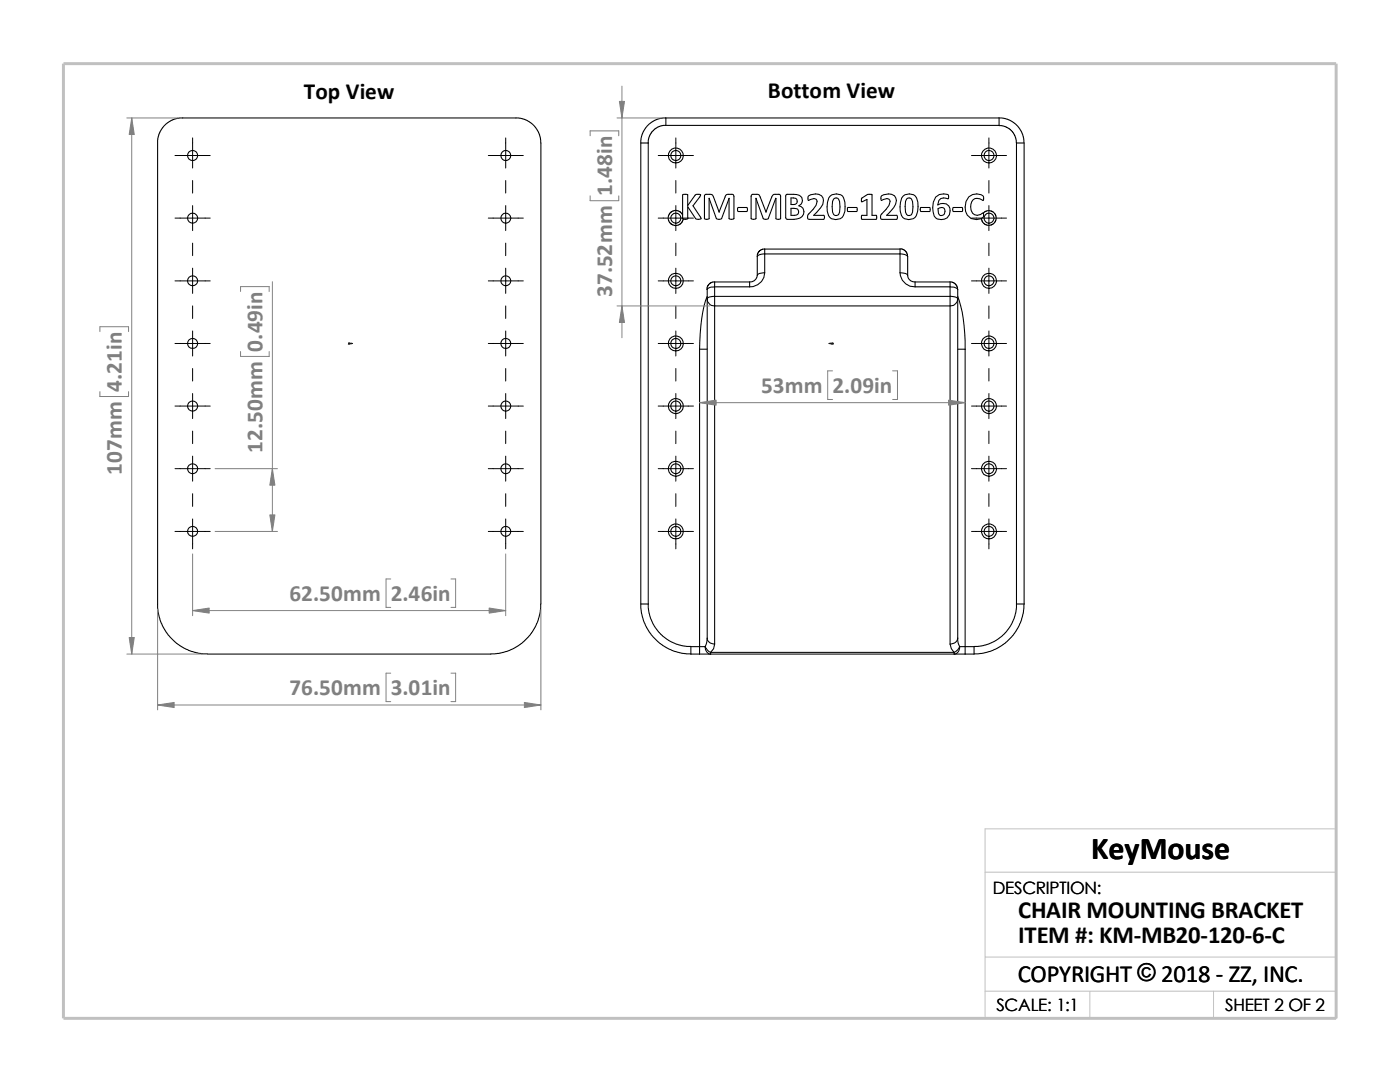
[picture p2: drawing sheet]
<svg xmlns="http://www.w3.org/2000/svg" width="279mm" height="216mm" viewBox="0 0 279 216" stroke-linecap="round" stroke-linejoin="round" font-family="sans-serif">
<path d="M196.6 174h70.1M196.6 191h70.1M196.6 197.8h70.1M217.5 197.8v5.4M242.2 197.8v5.4M26.8 203.2h239.9v-37.8h-70.1v37.8" fill="none" stroke="#c0c0c0" stroke-width=".2"/>
<path d="M12.7 12.7h254v190.5h-254z" fill="none" stroke="#c0c0c0" stroke-width=".59"/>
<g fill="none" stroke="#000" stroke-width=".21">
<path d="M31.5 28.5l.2-1.6 .9-1.7 1.5-1.1 1.7-.6h67.7l1.8 .6 1.4 1.1 1 1.7 .2 1.6v92M31.5 28.5v92.9l.4 2.3 .7 1.5 .9 1.5 1.4 1.4 1.8 1.2 1.6 .7 1.5 .4 1.6 .1M127.9 28.5v92M127.9 28.5h1.5M129.4 28.5v92M132.9 23.5l-.9 .1-1.1 .3-1.1 .7-.7 .6-1 1.7-.2 1.6M132.9 23.5h66.5M132.9 25h-.6l-.9 .3-1.1 .8-.8 1.3-.1 1.1M132.9 23.5v1.5M136.3 38.9h.9v2.1l1.7-2.2 .9 .1-.1 .4-1.4 1.8 1.6 2.5-.5 .2-.5-.1-1.7-2.5v2.5a.66 .66 0 0 1-1-.1zM141.5 39.6v4a.76 .76 0 0 1-.9 0v-4.6l.2-.2 1.4 .1 1.3 3.4M141.5 39.6l1.5 4a.91 .91 0 0 0 1 0l1.5-4"/>
<path d="M141.5 39.6h.1M145.5 39.6v4a.8 .8 0 0 0 1 0v-4.4l-.3-.4h-.8a.57 .57 0 0 0-.7 .5l-1.2 3M145.5 39.6h.1M150.9 39.6l1.4 4a.85 .85 0 0 0 1 0l1.6-4v4a.76 .76 0 0 0 .9 0v-4.6l-.2-.2h-.9a.63 .63 0 0 0-.7 .5l-1.1 3M150.9 39.6v4l-.5 .2-.5-.1v-4.5l.3-.4h1.1l.2 .1 1.4 3.4M150.9 39.6h.1M156.9 38.8h.2a3.3 3.3 0 0 1 2.7 .4 1.13 1.13 0 0 1-.4 1.9 1.33 1.33 0 0 1 1 1.4 1.33 1.33 0 0 1-1.4 1.2l-1.9 .1-.3-.2v-4.5zM157.9 39.5l.9 .1a.67 .67 0 0 1 .3 .8 .67 .67 0 0 1-.7 .4h-.5zM161.4 39.1a2.1 2.1 0 0 1 2.9 .4v.5a4.8 4.8 0 0 1-1.9 3h2a.56 .56 0 0 1 0 .8l-3.2-.1a.91 .91 0 0 1 .2-1l1.5-1.7 .2-.8a.58 .58 0 0 0-.7-.6l-1.1 .4-.1-.7zM165.7 39.2a1.72 1.72 0 0 1 1.8-.5 1.72 1.72 0 0 1 1.1 1.6 3.2 3.2 0 0 1-.9 3.3 1.71 1.71 0 0 1-2.6-1.4 4.2 4.2 0 0 1 .6-3zM166.4 39.7a.66 .66 0 0 1 .9 0 4.3 4.3 0 0 1 0 3.1 .72 .72 0 0 1-.9 0 4.2 4.2 0 0 1 0-3.1zM172 39.6l1.1-.8h.9v4.2h.9l.1 .6-.2 .2-2.8-.1v-.7h1v-3.2l-1 .5z"/>
<path d="M175.9 39.1a2.37 2.37 0 0 1 2.6 0 1.74 1.74 0 0 1-.1 2.3l-1.4 1.6h1.9a.56 .56 0 0 1 0 .8l-3.1-.1a.91 .91 0 0 1 .2-1l1.4-1.7 .2-.8a.58 .58 0 0 0-.6-.6l-1.1 .4-.1-.7zM180.2 39.2a1.72 1.72 0 0 1 1.9-.5 1.72 1.72 0 0 1 1.1 1.6 4.3 4.3 0 0 1-.6 3.1 1.74 1.74 0 0 1-1.9 .4 1.74 1.74 0 0 1-1-1.6 4.2 4.2 0 0 1 .5-3zM180.9 39.7a.66 .66 0 0 1 1 0 4.3 4.3 0 0 1 0 3.1 .72 .72 0 0 1-1 0 4.2 4.2 0 0 1 0-3.1zM186.7 39.3a2.28 2.28 0 0 1 2.6-.4v.6l-.1 .2a1.46 1.46 0 0 0-1.8 .3l-.2 .9a1.54 1.54 0 0 1 1.9 0 1.54 1.54 0 0 1 .4 1.9 1.81 1.81 0 0 1-3.1 .3 4.3 4.3 0 0 1 .3-3.8zM193.3 39.3a2.08 2.08 0 0 1 3 0l-.1 .7a1.47 1.47 0 0 0-1.7-.3 1.47 1.47 0 0 0-.8 1.6 1.42 1.42 0 0 0 .8 1.5 1.42 1.42 0 0 0 1.7-.3h.1a.77 .77 0 0 1-.5 1.1 2.24 2.24 0 0 1-3.2-2.3l.2-1.1zM199.4 23.5v1.5h-66.5M199.4 23.5l.9 .1 1 .3 .8 .4 .9 .8 1 1.5 .3 1v.9M199.4 25.1l1.3 .2 1.1 .7 .7 1 .4 1.5M202.9 28.5v92M202.9 28.5h1.5v92M136.2 42.8l-.5-.6-.3-.1-.9-.1-.9 .6-.3 1.1 .5 .9 .9 .4 1-.3 .4-.3 .3-.7M141.1 59.6a1.45 1.45 0 0 0 1.5 1.4"/>
<path d="M141.1 59.1a30.9 30.9 0 0 0-1.5 10.6M141.1 59.6v67.7M142.6 56.3h-.6l-.5 .4-.3 .4-.1 .7M142.6 56.3v.9M142.6 59.1a1.36 1.36 0 0 0-1.5 .5M142.6 59.1v1.9M142.6 57.2a1.46 1.46 0 0 0-1.5 .6v1.8M142.6 56.3h7M142.6 59.1h47M142.6 57.2h7M142.6 57.2v1.9M143.5 42.3h.1"/>
<path d="M147.2 41.5l1.8-.1a.56 .56 0 0 1 0 .8h-1.7l-.1-.2zM149.6 56.3v.9M151.1 55a1.44 1.44 0 0 1-1.5 1.3M151.1 51.2v3.7a1.36 1.36 0 0 1 1.5-.5M152.6 49.7l-.7 .1-.4 .4-.3 .5-.1 .5M152.6 49.7v1M152.6 50.7a1.59 1.59 0 0 0-1.5 .5M152.6 49.7h27v1M152.6 54.4a2.86 2.86 0 0 1-3 2.8M152.6 50.7v3.7M152.6 50.7h27M152.9 42.3h.1"/>
<path d="M157.9 41.6l1.1 .1a.71 .71 0 0 1 .3 .8 .71 .71 0 0 1-.7 .5h-.7zM169.2 41.4h1.7a.56 .56 0 0 1 0 .8h-1.7zM179.6 49.7h.6l.4 .3 .4 .5 .1 .7M179.6 54.4a1.5 1.5 0 0 1 1.5 .5M179.6 50.7a1.77 1.77 0 0 1 1.5 .5M179.6 54.4a2.89 2.89 0 0 0 3 2.8M179.6 50.7v3.7M181.1 54.9a1.36 1.36 0 0 0 1.5 1.4M181.1 51.2v3.7M182.6 56.3h7M182.6 57.2h7M182.6 56.3v.9"/>
<path d="M183.7 41.5l1.8-.1a.56 .56 0 0 1 0 .8h-1.7zM187.2 41.7a.82 .82 0 0 1 1.4 .2l-.1 .8a.66 .66 0 0 1-1.1 0zM189.6 56.3v.9M189.6 59.1v1.9M189.6 57.2v1.9M189.6 56.3h.6l.4 .3 .4 .5 .1 .7M189.6 59.1a1.5 1.5 0 0 1 1.5 .5M189.6 57.2a1.61 1.61 0 0 1 1.5 .6M190.2 41.5l1.7-.1a.56 .56 0 0 1 0 .8h-1.7zM191.1 57.8v1.8M191.1 59.1a29.7 29.7 0 0 1 1.5 10.6M191.1 59.6a1.53 1.53 0 0 1-1.5 1.4"/>
<path d="M191.1 59.6v67.7M196.3 42.5l.3-.3 .5-.2 1 .2 .6 .7v1.2l-.6 .7-1 .2-.5-.2-.5-.4-.2-.8M139.6 69.7v59.3M139.6 69.7h1.5M142.6 61v67.5M142.6 61h47M189.6 61v67.5M191.1 69.7h1.5M192.6 69.7v59.3M107.9 120.5l-.1 1.6-.4 1.6-.6 1.5-1 1.5-1.7 1.7-1.4 .9-1.6 .7-1.6 .4-1.5 .1h-56.6M127.9 120.5h1.5M127.9 120.5l.1 1.8 .6 2 .9 1.8 1.1 1.2 1.7 1.5 1.7 1 2 .5 1.9 .2"/>
<path d="M129.4 120.5l.1 1.5 .4 1.5 .7 1.5 1.2 1.5 1.6 1.3 1.5 .7 1.5 .4 1.5 .1M137.9 130.5h1.7M139.6 129h-1.7v1.5M139.6 130.5h2.2M139.6 129h1.1M139.6 129v1.5M140.7 129l.5 .7 .6 .5M140.7 129a1.35 1.35 0 0 0 1.1 1.5M141.1 127.3a1.33 1.33 0 0 0 1.5 1.2M141.1 127.3l-.1 1-.3 .7M141.8 130.5h48.6M141.8 130.2h48.6"/>
<path d="M141.8 130.2v.3M142.6 128.5l-.2 1-.6 .7M189.6 128.5l.3 1 .5 .7M190.4 130.5h2.2M190.4 130.2v.3M191.1 127.3l.1 1 .3 .7M191.1 127.3a1.4 1.4 0 0 1-1.5 1.2M191.5 129h1.1M191.5 129a1.99 1.99 0 0 1-1.1 1.2M191.5 129a1.27 1.27 0 0 1-1.1 1.5M192.6 129h1.8M192.6 129v1.5"/>
<path d="M194.4 129v1.5h-1.8M202.9 120.5l-.1 1.5-.4 1.5-.8 1.5-1.2 1.5-1.6 1.3-1.4 .7-1.6 .4-1.4 .1M202.9 120.5h1.5M204.4 120.5l-.2 1.8-.6 2-1.3 2.4-1.4 1.4-1.8 1.2-1.6 .7-1.5 .4-1.6 .1"/>
<circle cx="38.4" cy="31" r="1.01"/>
<circle cx="101" cy="31" r="1"/>
<circle cx="134.9" cy="31" r="1.49"/>
<circle cx="134.9" cy="31" r="1.01"/>
<circle cx="197.4" cy="31" r="1.5"/>
<circle cx="197.4" cy="31" r="1"/>
<circle cx="38.4" cy="43.5" r="1"/>
<circle cx="38.4" cy="56" r="1"/>
<circle cx="100.9" cy="43.5" r=".99"/>
<circle cx="101" cy="56" r=".99"/>
<circle cx="134.9" cy="56" r="1"/>
<circle cx="134.9" cy="56" r="1.5"/>
<circle cx="134.9" cy="43.5" r="1"/>
<circle cx="197.4" cy="56" r=".99"/>
<circle cx="197.4" cy="56" r="1.51"/>
<circle cx="197.4" cy="43.5" r=".99"/>
<circle cx="38.4" cy="68.5" r="1"/>
<circle cx="101" cy="68.5" r=".99"/>
<circle cx="134.9" cy="68.5" r="1"/>
<circle cx="134.9" cy="68.5" r="1.5"/>
<circle cx="197.4" cy="68.5" r=".99"/>
<circle cx="197.4" cy="68.5" r="1.51"/>
<circle cx="38.4" cy="93.5" r="1"/>
<circle cx="38.4" cy="81" r="1.01"/>
<circle cx="100.9" cy="93.5" r=".99"/>
<circle cx="101" cy="81" r="1"/>
<circle cx="134.9" cy="81" r="1.01"/>
<circle cx="134.9" cy="81" r="1.5"/>
<circle cx="134.9" cy="93.5" r="1.5"/>
<circle cx="134.9" cy="93.5" r="1"/>
<circle cx="197.4" cy="81" r="1"/>
<circle cx="197.4" cy="81" r="1.51"/>
<circle cx="197.4" cy="93.5" r="1.51"/>
<circle cx="197.4" cy="93.5" r=".99"/>
<circle cx="38.4" cy="106" r="1"/>
<circle cx="101" cy="106" r=".99"/>
<circle cx="134.9" cy="106" r="1"/>
<circle cx="134.9" cy="106" r="1.5"/>
<circle cx="197.4" cy="106" r=".99"/>
<circle cx="197.4" cy="106" r="1.51"/>
</g>
<g fill="#00f" stroke="#00f" stroke-width=".2">
<path d="M70 68.5h.4l-.4 .1z"/>
<path d="M165.4 68.5h.4v.1z"/>
</g>
<path d="M69.6 68.5h.8M69.6 68.4l.2 .3M69.7 68.5h.1M69.7 68.4v.3M69.8 68.4l-.3 .3M165.4 68.5h.9M166 68.4l.3 .3M166.1 68.5h.1M166.1 68.4v.3M166.2 68.4l-.3 .3" fill="none" stroke="#00f" stroke-width=".2"/>
<g fill="none" stroke="#000" stroke-width=".2">
<path d="M34.9 31h7.1M38.4 27.5v6M38.4 36v2.5M97.5 31h6.9M100.9 27.5v6M100.9 36v2.5M131.4 31h7M134.9 27.5v6M134.9 36v2.5M193.9 31h7M197.4 27.5v6M197.4 36v2.5"/>
<path d="M34.9 56h7.1M34.9 43.5h7.1M38.4 41v5M38.4 48.5v2.5M38.4 53.5v5M97.5 56h6.9M97.5 43.5h6.9M100.9 41v5M100.9 48.5v2.5M100.9 53.5v5M131.4 56h7M131.4 43.5h7"/>
<path d="M134.9 41v5M134.9 48.5v2.5M134.9 53.5v5M193.9 56h7M193.9 43.5h7M197.4 41v5M197.4 48.5v2.5M197.4 53.5v5M34.9 68.5h7.1M38.4 61v2.5M38.4 66v5M38.4 73.5v2.5"/>
<path d="M38.4 78.5v5M97.5 68.5h6.9M100.9 61v2.5M100.9 66v5M100.9 73.5v2.5M100.9 78.5v5M131.4 68.5h7M134.9 61v2.5M134.9 66v5M134.9 73.5v2.5M134.9 78.5v5M193.9 68.5h7"/>
<path d="M197.4 61v2.5M197.4 66v5M197.4 73.5v2.5M197.4 78.5v5M34.9 93.5h7.1M34.9 81h7.1M38.4 86v2.5M38.4 91v5M38.4 98.5v2.5M97.5 93.5h6.9M97.5 81h6.9M100.9 86v2.5"/>
<path d="M100.9 91v5M100.9 98.5v2.5M131.4 93.5h7M131.4 81h7M134.9 86v2.5M134.9 91v5M134.9 98.5v2.5M193.9 93.5h7M193.9 81h7M197.4 86v2.5M197.4 91v5M197.4 98.5v2.5"/>
<path d="M34.9 106h7.1M38.4 103.5v6M97.5 106h6.9M100.9 103.5v6M131.4 106h7M134.9 103.5v6M193.9 106h7M197.4 103.5v6"/>
</g>
<g fill="none" stroke="#808080" stroke-width=".2">
<path d="M124.1 17.2v50.2M25.3 23.5h10.1M26.3 23.5v107M117.8 27.1v-1h5.7v1M117.8 39.1v.9h5.7v-.9M123.1 23.5h8.8M48 58.2v-1h5.7v1M54.4 56.2v49.8M19.9 78.1v1h5.8v-1M19.9 66.2v-1h5.8v1M48 70.1v1h5.7v-1M123.1 61h18.5"/>
<path d="M166.2 74h-1v5.7h1M178.1 74h1v5.7h-1M42.9 93.5h12.5M139.6 80.3h53M38.4 110.5v12.4M42.9 106h12.5M78 115.5h-1v5.7h1M90 115.5h.9v5.7h-.9M100.9 110.5v12.4M25.3 130.5h15.1M31.5 121.5v20.1M38.4 121.8h62.5"/>
<path d="M78 134.3h-1v5.7h1M90 134.3h.9v5.7h-.9M107.9 121.5v20.1M31.5 140.7h76.4"/>
</g>
<g fill="#808080" stroke="#808080" stroke-width=".2">
<path d="M139.6 80.3l3.3-.5v1.1z"/>
<path d="M189.3 79.8l3.3 .5-3.3 .6z"/>
<path d="M124.1 61l.5 3.3h-1z"/>
<path d="M123.6 20.2h1l-.5 3.3z"/>
<path d="M26.3 23.5l.5 3.3h-1z"/>
<path d="M25.8 127.2h1l-.5 3.3z"/>
<path d="M38.4 121.8l3.3-.5v1z"/>
<path d="M97.6 121.3l3.3 .5-3.3 .5z"/>
<path d="M104.6 140.2l3.3 .5-3.3 .5z"/>
<path d="M31.5 140.7l3.3-.5v1z"/>
<path d="M54.4 93.5l.5 3.3h-1.1z"/>
<path d="M53.8 102.7h1.1l-.5 3.3z"/>
</g>
<text font-size="6.4" x="217.8" y="171.4">KeyMouse</text>
<g font-size="4.9">
<text x="203.2" y="183.2">CHAIR MOUNTING BRACKET</text>
<text x="203.2" y="188.1">ITEM #: KM-MB20-120-6-C</text>
<text x="203.1" y="195.9">COPYRIGHT © 2018 - ZZ, INC.</text>
<text x="203.1" y="195.9">COPYRIGHT ©</text>
</g>
<g font-size="4.6">
<text x="60.6" y="19.7">Top View</text>
<text x="153.2" y="19.6">Bottom View</text>
</g>
<g font-size="4.6" fill="#808080">
<text x="122.2" y="39.1" transform="rotate(-90 122.2 39.1)">1.48in</text>
<text x="122.2" y="59.3" transform="rotate(-90 122.2 59.3)">37.52mm</text>
<text x="52.4" y="70.1" transform="rotate(-90 52.4 70.1)">0.49in</text>
<text x="24.3" y="78.1" transform="rotate(-90 24.3 78.1)">4.21in</text>
<text x="151.9" y="78.5">53mm</text>
<text x="166.2" y="78.5">2.09in</text>
<text x="24.3" y="94.8" transform="rotate(-90 24.3 94.8)">107mm</text>
<text x="52.4" y="90.4" transform="rotate(-90 52.4 90.4)">12.50mm</text>
<text x="57.7" y="120">62.50mm</text>
<text x="78" y="120">2.46in</text>
<text x="57.7" y="138.8">76.50mm</text>
<text x="78" y="138.8">3.01in</text>
</g>
<g font-size="3.4">
<text x="198.2" y="178.5">DESCRIPTION:</text>
<text x="198.8" y="201.7">SCALE: 1:1</text>
<text x="244.5" y="201.7">SHEET 2 OF 2</text>
</g>
</svg>
